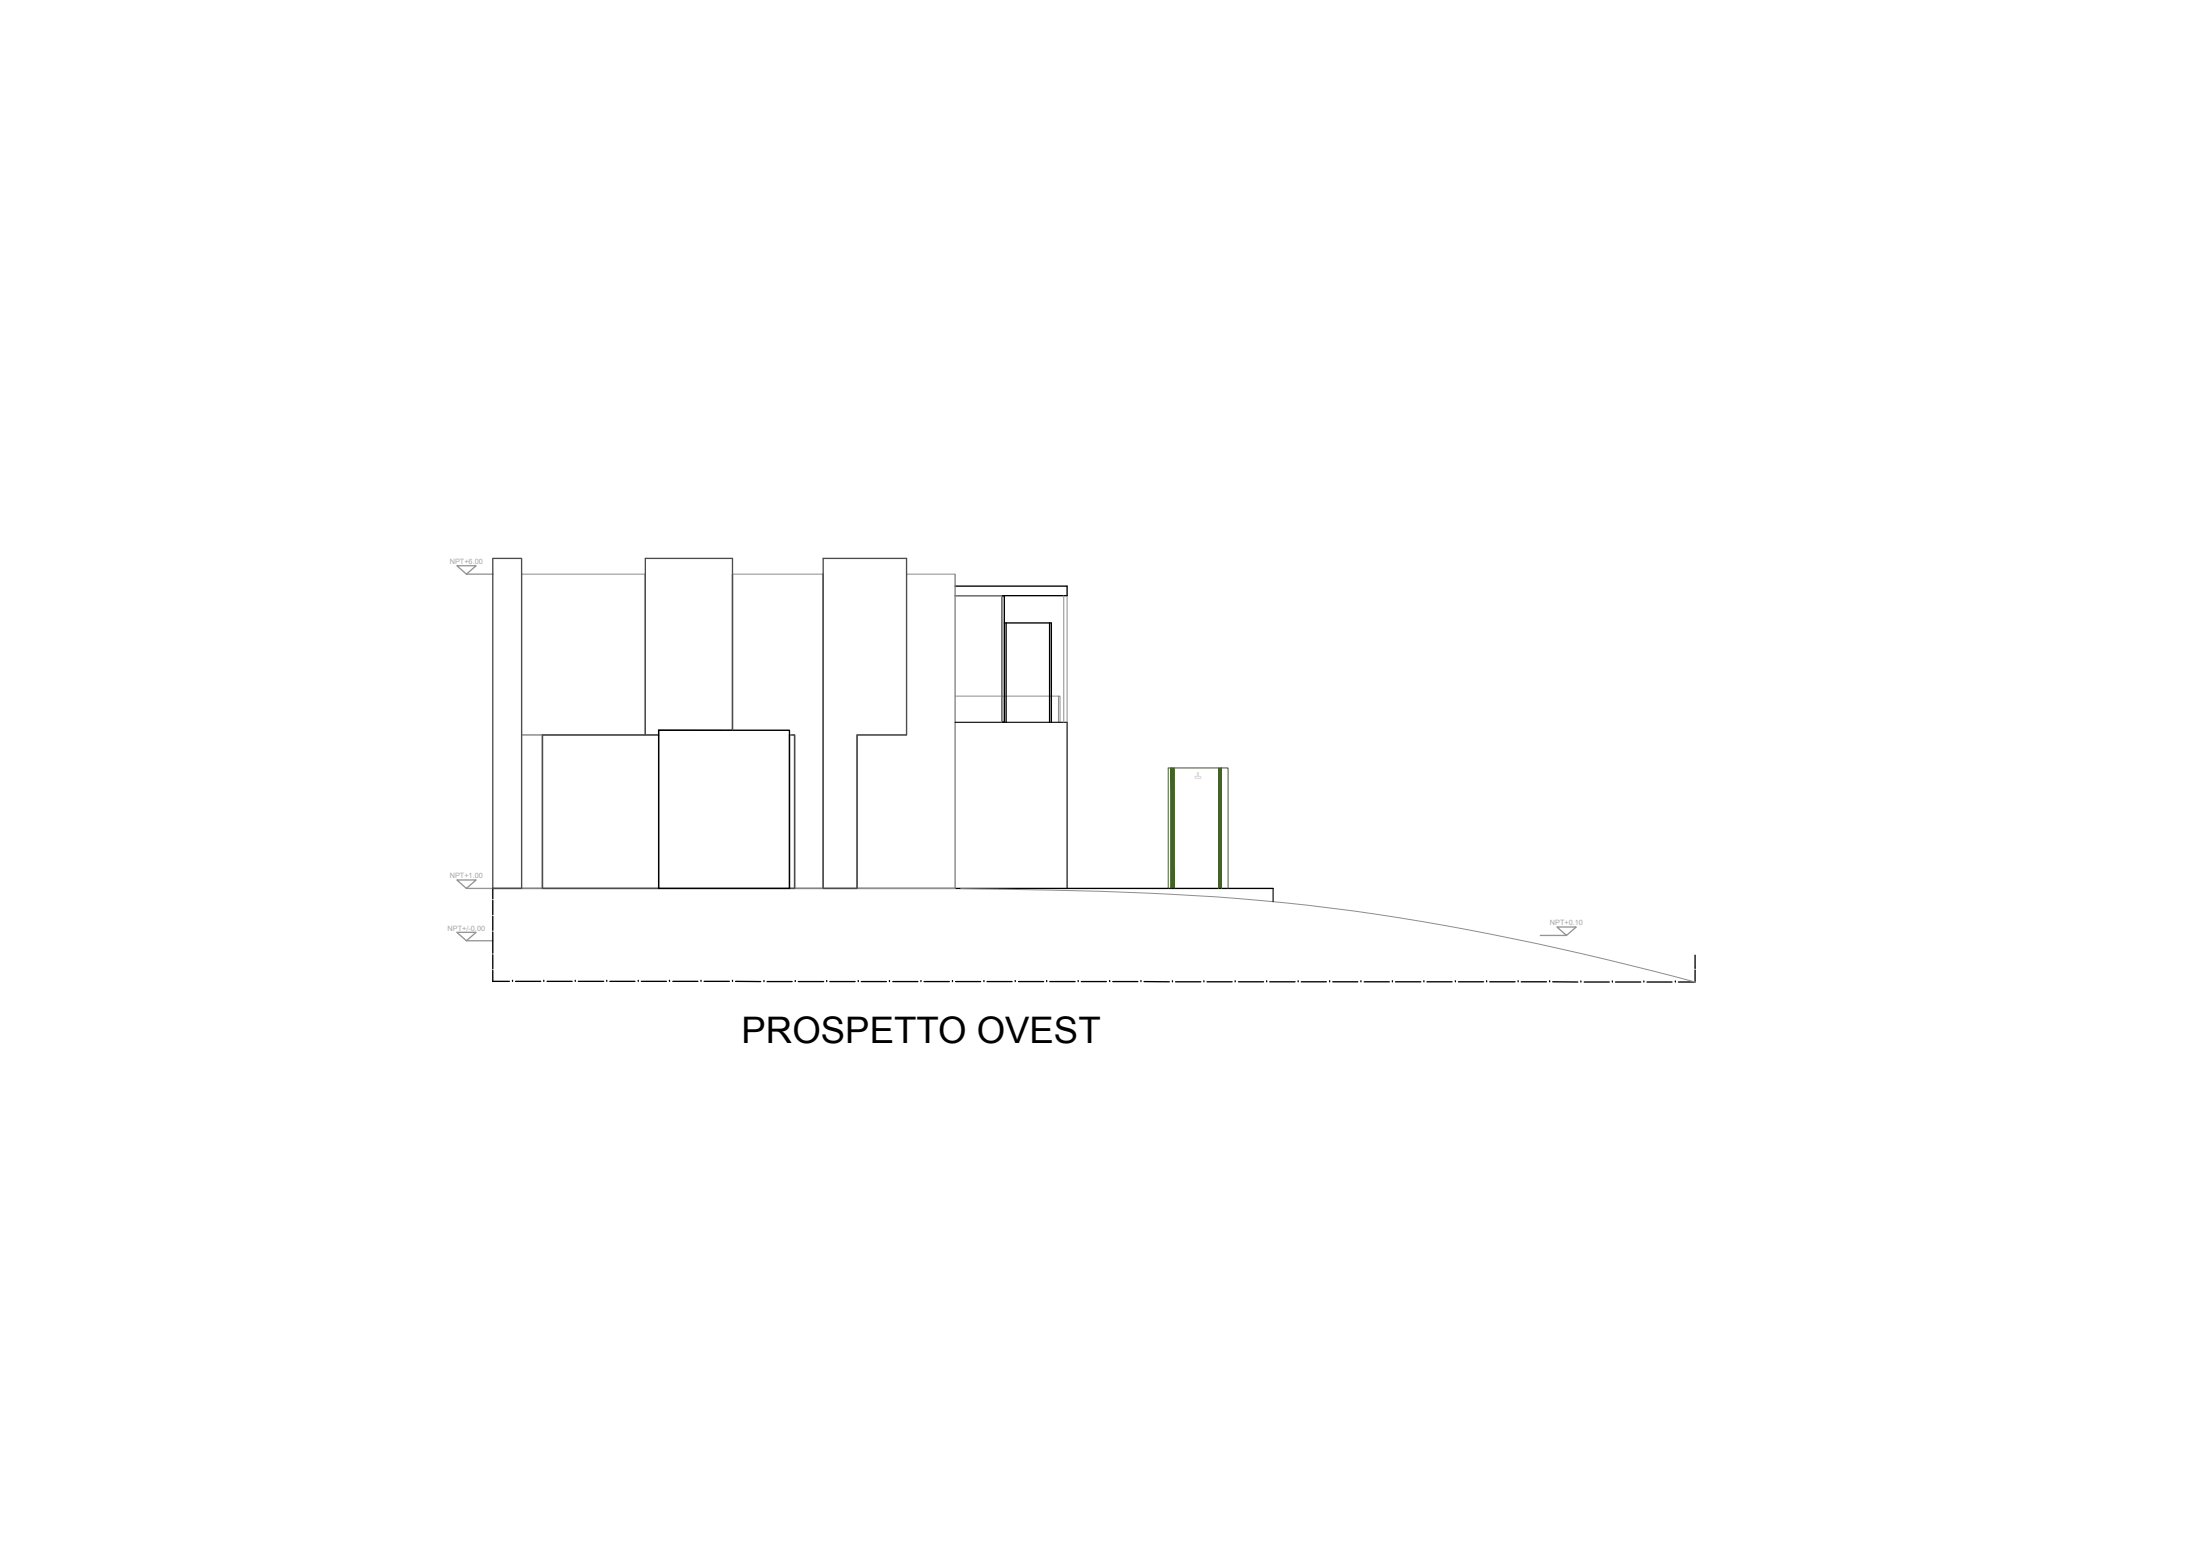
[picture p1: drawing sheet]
<svg xmlns="http://www.w3.org/2000/svg" width="420mm" height="297mm" viewBox="0 0 420 297" stroke-linecap="round" stroke-linejoin="round" font-family="sans-serif">
<g fill="none" stroke="#8d8d8d" stroke-width=".19">
<path d="M99.6 109.6h23.6v30.7h-23.6zM139.8 109.6h17.4v60h-5.5v-29.3h-1v-.9h-10.9zM173.1 109.6h9.2v60h-18.7v-29.3h9.5zM182.3 109.6v60h-18.7v-29.3h9.5M182.3 113.7h8.9v24.2v-24.2M191.7 113.7v24.2M203.1 113.7v24.2M203.7 113.7v24.2M182.3 132.9h19.8M202.1 137.9v-5h.3v5M99.6 140.3h4v29.3h-4zM151.7 140.3v29.3"/>
<path d="M183.4 169.6a789.5 789.5 0 0 1 53.1 1.9 470 470 0 0 1 78.5 13.7l8.6 2.2"/>
</g>
<path d="M89 109.6l-1.8-1.6h3.7l-1.9 1.6h5.1M87.2 168h3.7l-1.9 1.6zM89 179.6l-1.8-1.6h3.7l-1.9 1.6h5.1M89 169.6h5.1M294.1 178.6h5l-1.9-1.7h3.7l-1.8 1.7" fill="none" stroke="#959595" stroke-width=".25"/>
<g fill="#426227" stroke="#426227" stroke-width=".19">
<path d="M223.5 146.6l.7 23h-.7z"/>
<path d="M223.5 146.6h.7v23z"/>
<path d="M232.6 146.6l.6 23h-.6z"/>
<path d="M232.6 146.6h.6v23z"/>
</g>
<g fill="none" stroke="#000" stroke-width=".25">
<path d="M182.3 111.9h21.4v1.8h-21.4M191.2 113.7h.5v24.2h-.5zM191.7 118.9h9v19M192.1 118.9v19M200.4 118.9v19M125.7 139.4h25v30.2h-25zM94.1 171.6h.1M94.1 174.6h.1M94.1 177.6h.1M94.1 177.9v3.7M94.1 171.9v2.4M94.1 174.9v2.4"/>
<path d="M243 169.6h-148.9v1.7M94 187.3h3.3M94.1 181.9h.1M94.1 184.9h.1M94.1 182.2v2.4M94.1 185.2v2.1M97.8 187.3h.1M98.4 187.3h4.8M103.8 187.3h.1M104.4 187.3h4.8M109.8 187.3h.1M110.4 187.3h4.8"/>
<path d="M115.8 187.3h.1M116.4 187.3h4.8M121.8 187.3h.1M122.4 187.3h4.8M127.8 187.3h.1M128.5 187.3h4.7M133.8 187.3h.1M134.4 187.3h4.8M139.8 187.3h.1M140.4 187.3l4.8 .1M145.8 187.4h.1M146.4 187.4h4.8"/>
<path d="M151.8 187.4h.1M152.4 187.4h4.8M157.8 187.4h.1M158.4 187.4h4.8M163.8 187.4h.1M164.4 187.4h4.8M169.8 187.4h.1M170.4 187.4h4.8M175.8 187.4h.1M176.4 187.4h4.8M181.8 187.4h.1M182.4 187.4h4.8"/>
<path d="M187.8 187.4h.1M188.4 187.4h4.8M193.8 187.4h.1M194.4 187.4h4.8M199.8 187.4h.1M200.4 187.4h4.8M205.8 187.4h.1M206.4 187.4h4.8M211.8 187.4h.1M212.4 187.4h4.8M217.8 187.4h.1M218.4 187.4h4.8"/>
<path d="M223.8 187.4h.1M224.4 187.4h4.8M229.8 187.4h.1M230.4 187.4h4.8M235.8 187.4h.1M236.4 187.4h4.8M241.8 187.4h.1M242.4 187.4h4.8M247.8 187.4h.1M248.4 187.4h4.8M253.8 187.4h.1M254.4 187.4h4.8"/>
<path d="M259.8 187.4h.1M260.4 187.4h4.8M265.8 187.4h.1M266.4 187.4h4.8M271.8 187.4h.1M272.4 187.4h4.8M277.8 187.4h.1M278.4 187.4h4.8M283.8 187.4h.1M284.4 187.4h4.8M289.8 187.4h.1M290.4 187.4h4.8"/>
<path d="M295.8 187.4h.1M296.4 187.4h4.8M301.8 187.4h.1M302.4 187.4h4.8M307.8 187.4h.1M308.4 187.4h4.8M313.8 187.4h.1M314.4 187.4h4.8M319.8 187.4h.1M320.4 187.4h3.2M323.6 184.9h.1M323.6 182.3v2.3"/>
<path d="M323.6 185.2v2.2"/>
</g>
<path d="M94.1 106.6h5.5v63h-5.5zM123.2 109.6v30.7h2.5v-.9h14.1v-29.8M157.2 109.6v60h6.4v-29.3h9.5v-33.7h-15.9v63M139.8 139.4v-32.8h-16.6v33.7h-19.6v29.3M103.6 140.3h22.1v29.3h-22.1zM150.7 140.3h1v29.3h-1zM151.2 140.3h.5v29.3M163.6 140.3v29.3" fill="none" stroke="#4c4c4c" stroke-width=".25"/>
<path d="M182.3 137.9h21.4v31.7M243 169.6v2.5" fill="none" stroke="#000" stroke-width=".21"/>
<path d="M223.5 146.6v23M224.2 146.6v23M232.6 146.6v23M233.2 146.6v23M223 169.6v-23h11.5v23" fill="none" stroke="#426227" stroke-width=".19"/>
<path d="M228.1 148.2h1.1v.4h-1.1zM228.6 148.2v-.7h.2v.7" fill="none" stroke="#dbdbdb" stroke-width=".19"/>
<path d="M323.6 187.4h.1" fill="none" stroke="#8d8d8d" stroke-width=".25"/>
<text font-size="7" x="141.6" y="199.1">PROSPETTO OVEST</text>
<g font-size="1.4" fill="#a5a5a5">
<text x="85.9" y="107.6">NPT+6.00</text>
<text x="85.9" y="167.6">NPT+1.00</text>
<text x="85.4" y="177.6">NPT+/-0.00</text>
<text x="295.9" y="176.6">NPT+0.10</text>
</g>
</svg>
